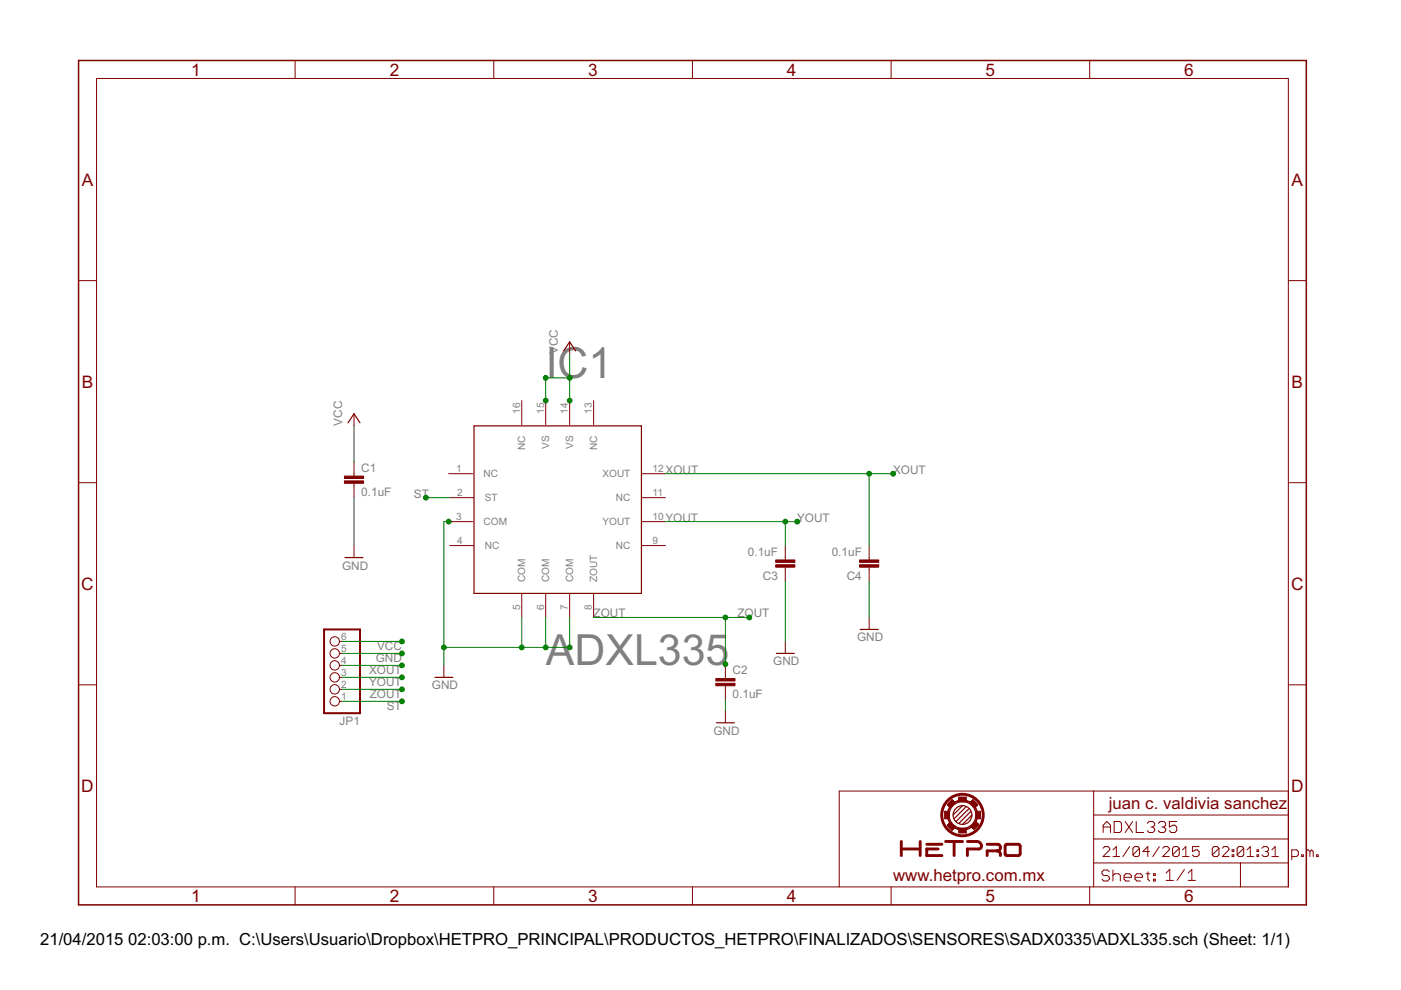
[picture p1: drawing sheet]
<?xml version="1.0" encoding="utf-8"?>
<!DOCTYPE eagle SYSTEM "eagle.dtd">
<eagle version="6.5.0">
<drawing>
<settings>
<setting alwaysvectorfont="no"/>
<setting verticaltext="up"/>
</settings>
<grid distance="0.1" unitdist="inch" unit="inch" style="lines" multiple="1" display="no" altdistance="0.01" altunitdist="inch" altunit="inch"/>
<schematic xreflabel="%F%N/%S.%C%R" xrefpart="/%S.%C%R">
<libraries>
<library name="ADXL335">
<symbols>
<symbol name="ADXL335">
<pin name="NC@1" x="-23.114" y="7.62" length="middle"/>
<pin name="ST" x="-22.86" y="2.54" length="middle"/>
<pin name="COM" x="-23.114" y="-2.54" length="middle"/>
<pin name="NC@2" x="-22.86" y="-7.62" length="middle"/>
<pin name="COM@2" x="-7.62" y="-22.86" length="middle" rot="R90"/>
<pin name="COM@3" x="-2.54" y="-22.86" length="middle" rot="R90"/>
<pin name="COM@4" x="2.54" y="-22.86" length="middle" rot="R90"/>
<pin name="ZOUT" x="7.62" y="-22.86" length="middle" rot="R90"/>
<pin name="NC@3" x="22.86" y="-7.62" length="middle" rot="R180"/>
<pin name="YOUT" x="22.86" y="-2.54" length="middle" rot="R180"/>
<pin name="NC@4" x="22.86" y="2.54" length="middle" rot="R180"/>
<pin name="XOUT" x="22.86" y="7.62" length="middle" rot="R180"/>
<pin name="NC@5" x="7.62" y="23.114" length="middle" rot="R270"/>
<pin name="VS@1" x="2.54" y="23.114" length="middle" rot="R270"/>
<pin name="VS@2" x="-2.54" y="23.114" length="middle" rot="R270"/>
<pin name="NC@6" x="-7.62" y="23.114" length="middle" rot="R270"/>
<wire x1="-17.746" y1="-17.762" x2="17.762" y2="-17.762" width="0.254" layer="94"/>
<wire x1="17.762" y1="-17.762" x2="17.762" y2="17.762" width="0.254" layer="94"/>
<wire x1="17.762" y1="17.762" x2="-17.746" y2="17.762" width="0.254" layer="94"/>
<wire x1="-17.746" y1="17.762" x2="-17.746" y2="-17.762" width="0.254" layer="94"/>
<text x="-2.54" y="27.94" size="6.4516" layer="95">&gt;NAME</text>
<text x="-2.54" y="-33.02" size="6.4516" layer="96">&gt;VALUE</text>
</symbol>
</symbols>
<devicesets>
<deviceset name="ADXL335" prefix="IC">
<gates>
<gate name="G$1" symbol="ADXL335" x="0" y="0"/>
</gates>
<devices>
<device name="" package="ADXL335">
<connects>
<connect gate="G$1" pin="COM" pad="3"/>
<connect gate="G$1" pin="COM@2" pad="5"/>
<connect gate="G$1" pin="COM@3" pad="6"/>
<connect gate="G$1" pin="COM@4" pad="7"/>
<connect gate="G$1" pin="NC@1" pad="1"/>
<connect gate="G$1" pin="NC@2" pad="4"/>
<connect gate="G$1" pin="NC@3" pad="9"/>
<connect gate="G$1" pin="NC@4" pad="11"/>
<connect gate="G$1" pin="NC@5" pad="13"/>
<connect gate="G$1" pin="NC@6" pad="16"/>
<connect gate="G$1" pin="ST" pad="2"/>
<connect gate="G$1" pin="VS@1" pad="14"/>
<connect gate="G$1" pin="VS@2" pad="15"/>
<connect gate="G$1" pin="XOUT" pad="12"/>
<connect gate="G$1" pin="YOUT" pad="10"/>
<connect gate="G$1" pin="ZOUT" pad="8"/>
</connects>
<technologies>
<technology name=""/>
</technologies>
</device>
</devices>
</deviceset>
</devicesets>
</library>
<library name="supply1">
<symbols>
<symbol name="VCC">
<wire x1="1.27" y1="-1.905" x2="0" y2="0" width="0.254" layer="94"/>
<wire x1="0" y1="0" x2="-1.27" y2="-1.905" width="0.254" layer="94"/>
<text x="-2.54" y="-2.54" size="1.778" layer="96" rot="R90">&gt;VALUE</text>
<pin name="VCC" x="0" y="-2.54" visible="off" length="short" direction="sup" rot="R90"/>
</symbol>
<symbol name="GND">
<wire x1="-1.905" y1="0" x2="1.905" y2="0" width="0.254" layer="94"/>
<text x="-2.54" y="-2.54" size="1.778" layer="96">&gt;VALUE</text>
<pin name="GND" x="0" y="2.54" visible="off" length="short" direction="sup" rot="R270"/>
</symbol>
</symbols>
<devicesets>
<deviceset name="VCC" prefix="P+">
<gates>
<gate name="VCC" symbol="VCC" x="0" y="0"/>
</gates>
<devices>
<device name="">
<technologies>
<technology name=""/>
</technologies>
</device>
</devices>
</deviceset>
<deviceset name="GND" prefix="GND">
<gates>
<gate name="1" symbol="GND" x="0" y="0"/>
</gates>
<devices>
<device name="">
<technologies>
<technology name=""/>
</technologies>
</device>
</devices>
</deviceset>
</devicesets>
</library>
<library name="resistor">
<symbols>
<symbol name="C-EU">
<wire x1="0" y1="0" x2="0" y2="-0.508" width="0.1524" layer="94"/>
<wire x1="0" y1="-2.54" x2="0" y2="-2.032" width="0.1524" layer="94"/>
<text x="1.524" y="0.381" size="1.778" layer="95">&gt;NAME</text>
<text x="1.524" y="-4.699" size="1.778" layer="96">&gt;VALUE</text>
<rectangle x1="-2.032" y1="-2.032" x2="2.032" y2="-1.524" layer="94"/>
<rectangle x1="-2.032" y1="-1.016" x2="2.032" y2="-0.508" layer="94"/>
<pin name="1" x="0" y="2.54" visible="off" length="short" direction="pas" swaplevel="1" rot="R270"/>
<pin name="2" x="0" y="-5.08" visible="off" length="short" direction="pas" swaplevel="1" rot="R90"/>
</symbol>
</symbols>
<devicesets>
<deviceset name="C-EU" prefix="C" uservalue="yes">
<gates>
<gate name="G$1" symbol="C-EU" x="0" y="0"/>
</gates>
<devices>
<device name="C0402" package="C0402">
<connects>
<connect gate="G$1" pin="1" pad="1"/>
<connect gate="G$1" pin="2" pad="2"/>
</connects>
<technologies>
<technology name=""/>
</technologies>
</device>
<device name="C0504" package="C0504">
<connects>
<connect gate="G$1" pin="1" pad="1"/>
<connect gate="G$1" pin="2" pad="2"/>
</connects>
<technologies>
<technology name=""/>
</technologies>
</device>
<device name="C0603" package="C0603">
<connects>
<connect gate="G$1" pin="1" pad="1"/>
<connect gate="G$1" pin="2" pad="2"/>
</connects>
<technologies>
<technology name=""/>
</technologies>
</device>
<device name="C0805" package="C0805">
<connects>
<connect gate="G$1" pin="1" pad="1"/>
<connect gate="G$1" pin="2" pad="2"/>
</connects>
<technologies>
<technology name=""/>
</technologies>
</device>
<device name="C1005" package="C1005">
<connects>
<connect gate="G$1" pin="1" pad="1"/>
<connect gate="G$1" pin="2" pad="2"/>
</connects>
<technologies>
<technology name=""/>
</technologies>
</device>
<device name="C1206" package="C1206">
<connects>
<connect gate="G$1" pin="1" pad="1"/>
<connect gate="G$1" pin="2" pad="2"/>
</connects>
<technologies>
<technology name=""/>
</technologies>
</device>
<device name="C1210" package="C1210">
<connects>
<connect gate="G$1" pin="1" pad="1"/>
<connect gate="G$1" pin="2" pad="2"/>
</connects>
<technologies>
<technology name=""/>
</technologies>
</device>
<device name="C1310" package="C1310">
<connects>
<connect gate="G$1" pin="1" pad="1"/>
<connect gate="G$1" pin="2" pad="2"/>
</connects>
<technologies>
<technology name=""/>
</technologies>
</device>
<device name="C1608" package="C1608">
<connects>
<connect gate="G$1" pin="1" pad="1"/>
<connect gate="G$1" pin="2" pad="2"/>
</connects>
<technologies>
<technology name=""/>
</technologies>
</device>
<device name="C1812" package="C1812">
<connects>
<connect gate="G$1" pin="1" pad="1"/>
<connect gate="G$1" pin="2" pad="2"/>
</connects>
<technologies>
<technology name=""/>
</technologies>
</device>
<device name="C1825" package="C1825">
<connects>
<connect gate="G$1" pin="1" pad="1"/>
<connect gate="G$1" pin="2" pad="2"/>
</connects>
<technologies>
<technology name=""/>
</technologies>
</device>
<device name="C2012" package="C2012">
<connects>
<connect gate="G$1" pin="1" pad="1"/>
<connect gate="G$1" pin="2" pad="2"/>
</connects>
<technologies>
<technology name=""/>
</technologies>
</device>
<device name="C3216" package="C3216">
<connects>
<connect gate="G$1" pin="1" pad="1"/>
<connect gate="G$1" pin="2" pad="2"/>
</connects>
<technologies>
<technology name=""/>
</technologies>
</device>
<device name="C3225" package="C3225">
<connects>
<connect gate="G$1" pin="1" pad="1"/>
<connect gate="G$1" pin="2" pad="2"/>
</connects>
<technologies>
<technology name=""/>
</technologies>
</device>
<device name="C4532" package="C4532">
<connects>
<connect gate="G$1" pin="1" pad="1"/>
<connect gate="G$1" pin="2" pad="2"/>
</connects>
<technologies>
<technology name=""/>
</technologies>
</device>
<device name="C4564" package="C4564">
<connects>
<connect gate="G$1" pin="1" pad="1"/>
<connect gate="G$1" pin="2" pad="2"/>
</connects>
<technologies>
<technology name=""/>
</technologies>
</device>
<device name="025-024X044" package="C025-024X044">
<connects>
<connect gate="G$1" pin="1" pad="1"/>
<connect gate="G$1" pin="2" pad="2"/>
</connects>
<technologies>
<technology name=""/>
</technologies>
</device>
<device name="025-025X050" package="C025-025X050">
<connects>
<connect gate="G$1" pin="1" pad="1"/>
<connect gate="G$1" pin="2" pad="2"/>
</connects>
<technologies>
<technology name=""/>
</technologies>
</device>
<device name="025-030X050" package="C025-030X050">
<connects>
<connect gate="G$1" pin="1" pad="1"/>
<connect gate="G$1" pin="2" pad="2"/>
</connects>
<technologies>
<technology name=""/>
</technologies>
</device>
<device name="025-040X050" package="C025-040X050">
<connects>
<connect gate="G$1" pin="1" pad="1"/>
<connect gate="G$1" pin="2" pad="2"/>
</connects>
<technologies>
<technology name=""/>
</technologies>
</device>
<device name="025-050X050" package="C025-050X050">
<connects>
<connect gate="G$1" pin="1" pad="1"/>
<connect gate="G$1" pin="2" pad="2"/>
</connects>
<technologies>
<technology name=""/>
</technologies>
</device>
<device name="025-060X050" package="C025-060X050">
<connects>
<connect gate="G$1" pin="1" pad="1"/>
<connect gate="G$1" pin="2" pad="2"/>
</connects>
<technologies>
<technology name=""/>
</technologies>
</device>
<device name="C025_050-024X070" package="C025_050-024X070">
<connects>
<connect gate="G$1" pin="1" pad="1"/>
<connect gate="G$1" pin="2" pad="2"/>
</connects>
<technologies>
<technology name=""/>
</technologies>
</device>
<device name="025_050-025X075" package="C025_050-025X075">
<connects>
<connect gate="G$1" pin="1" pad="1"/>
<connect gate="G$1" pin="2" pad="2"/>
</connects>
<technologies>
<technology name=""/>
</technologies>
</device>
<device name="025_050-035X075" package="C025_050-035X075">
<connects>
<connect gate="G$1" pin="1" pad="1"/>
<connect gate="G$1" pin="2" pad="2"/>
</connects>
<technologies>
<technology name=""/>
</technologies>
</device>
<device name="025_050-045X075" package="C025_050-045X075">
<connects>
<connect gate="G$1" pin="1" pad="1"/>
<connect gate="G$1" pin="2" pad="2"/>
</connects>
<technologies>
<technology name=""/>
</technologies>
</device>
<device name="025_050-055X075" package="C025_050-055X075">
<connects>
<connect gate="G$1" pin="1" pad="1"/>
<connect gate="G$1" pin="2" pad="2"/>
</connects>
<technologies>
<technology name=""/>
</technologies>
</device>
<device name="050-024X044" package="C050-024X044">
<connects>
<connect gate="G$1" pin="1" pad="1"/>
<connect gate="G$1" pin="2" pad="2"/>
</connects>
<technologies>
<technology name=""/>
</technologies>
</device>
<device name="050-025X075" package="C050-025X075">
<connects>
<connect gate="G$1" pin="1" pad="1"/>
<connect gate="G$1" pin="2" pad="2"/>
</connects>
<technologies>
<technology name=""/>
</technologies>
</device>
<device name="050-045X075" package="C050-045X075">
<connects>
<connect gate="G$1" pin="1" pad="1"/>
<connect gate="G$1" pin="2" pad="2"/>
</connects>
<technologies>
<technology name=""/>
</technologies>
</device>
<device name="050-030X075" package="C050-030X075">
<connects>
<connect gate="G$1" pin="1" pad="1"/>
<connect gate="G$1" pin="2" pad="2"/>
</connects>
<technologies>
<technology name=""/>
</technologies>
</device>
<device name="050-050X075" package="C050-050X075">
<connects>
<connect gate="G$1" pin="1" pad="1"/>
<connect gate="G$1" pin="2" pad="2"/>
</connects>
<technologies>
<technology name=""/>
</technologies>
</device>
<device name="050-055X075" package="C050-055X075">
<connects>
<connect gate="G$1" pin="1" pad="1"/>
<connect gate="G$1" pin="2" pad="2"/>
</connects>
<technologies>
<technology name=""/>
</technologies>
</device>
<device name="050-075X075" package="C050-075X075">
<connects>
<connect gate="G$1" pin="1" pad="1"/>
<connect gate="G$1" pin="2" pad="2"/>
</connects>
<technologies>
<technology name=""/>
</technologies>
</device>
<device name="050H075X075" package="C050H075X075">
<connects>
<connect gate="G$1" pin="1" pad="1"/>
<connect gate="G$1" pin="2" pad="2"/>
</connects>
<technologies>
<technology name=""/>
</technologies>
</device>
<device name="075-032X103" package="C075-032X103">
<connects>
<connect gate="G$1" pin="1" pad="1"/>
<connect gate="G$1" pin="2" pad="2"/>
</connects>
<technologies>
<technology name=""/>
</technologies>
</device>
<device name="075-042X103" package="C075-042X103">
<connects>
<connect gate="G$1" pin="1" pad="1"/>
<connect gate="G$1" pin="2" pad="2"/>
</connects>
<technologies>
<technology name=""/>
</technologies>
</device>
<device name="075-052X106" package="C075-052X106">
<connects>
<connect gate="G$1" pin="1" pad="1"/>
<connect gate="G$1" pin="2" pad="2"/>
</connects>
<technologies>
<technology name=""/>
</technologies>
</device>
<device name="102-043X133" package="C102-043X133">
<connects>
<connect gate="G$1" pin="1" pad="1"/>
<connect gate="G$1" pin="2" pad="2"/>
</connects>
<technologies>
<technology name=""/>
</technologies>
</device>
<device name="102-054X133" package="C102-054X133">
<connects>
<connect gate="G$1" pin="1" pad="1"/>
<connect gate="G$1" pin="2" pad="2"/>
</connects>
<technologies>
<technology name=""/>
</technologies>
</device>
<device name="102-064X133" package="C102-064X133">
<connects>
<connect gate="G$1" pin="1" pad="1"/>
<connect gate="G$1" pin="2" pad="2"/>
</connects>
<technologies>
<technology name=""/>
</technologies>
</device>
<device name="102_152-062X184" package="C102_152-062X184">
<connects>
<connect gate="G$1" pin="1" pad="1"/>
<connect gate="G$1" pin="2" pad="2"/>
</connects>
<technologies>
<technology name=""/>
</technologies>
</device>
<device name="150-054X183" package="C150-054X183">
<connects>
<connect gate="G$1" pin="1" pad="1"/>
<connect gate="G$1" pin="2" pad="2"/>
</connects>
<technologies>
<technology name=""/>
</technologies>
</device>
<device name="150-064X183" package="C150-064X183">
<connects>
<connect gate="G$1" pin="1" pad="1"/>
<connect gate="G$1" pin="2" pad="2"/>
</connects>
<technologies>
<technology name=""/>
</technologies>
</device>
<device name="150-072X183" package="C150-072X183">
<connects>
<connect gate="G$1" pin="1" pad="1"/>
<connect gate="G$1" pin="2" pad="2"/>
</connects>
<technologies>
<technology name=""/>
</technologies>
</device>
<device name="150-084X183" package="C150-084X183">
<connects>
<connect gate="G$1" pin="1" pad="1"/>
<connect gate="G$1" pin="2" pad="2"/>
</connects>
<technologies>
<technology name=""/>
</technologies>
</device>
<device name="150-091X182" package="C150-091X182">
<connects>
<connect gate="G$1" pin="1" pad="1"/>
<connect gate="G$1" pin="2" pad="2"/>
</connects>
<technologies>
<technology name=""/>
</technologies>
</device>
<device name="225-062X268" package="C225-062X268">
<connects>
<connect gate="G$1" pin="1" pad="1"/>
<connect gate="G$1" pin="2" pad="2"/>
</connects>
<technologies>
<technology name=""/>
</technologies>
</device>
<device name="225-074X268" package="C225-074X268">
<connects>
<connect gate="G$1" pin="1" pad="1"/>
<connect gate="G$1" pin="2" pad="2"/>
</connects>
<technologies>
<technology name=""/>
</technologies>
</device>
<device name="225-087X268" package="C225-087X268">
<connects>
<connect gate="G$1" pin="1" pad="1"/>
<connect gate="G$1" pin="2" pad="2"/>
</connects>
<technologies>
<technology name=""/>
</technologies>
</device>
<device name="225-108X268" package="C225-108X268">
<connects>
<connect gate="G$1" pin="1" pad="1"/>
<connect gate="G$1" pin="2" pad="2"/>
</connects>
<technologies>
<technology name=""/>
</technologies>
</device>
<device name="225-113X268" package="C225-113X268">
<connects>
<connect gate="G$1" pin="1" pad="1"/>
<connect gate="G$1" pin="2" pad="2"/>
</connects>
<technologies>
<technology name=""/>
</technologies>
</device>
<device name="275-093X316" package="C275-093X316">
<connects>
<connect gate="G$1" pin="1" pad="1"/>
<connect gate="G$1" pin="2" pad="2"/>
</connects>
<technologies>
<technology name=""/>
</technologies>
</device>
<device name="275-113X316" package="C275-113X316">
<connects>
<connect gate="G$1" pin="1" pad="1"/>
<connect gate="G$1" pin="2" pad="2"/>
</connects>
<technologies>
<technology name=""/>
</technologies>
</device>
<device name="275-134X316" package="C275-134X316">
<connects>
<connect gate="G$1" pin="1" pad="1"/>
<connect gate="G$1" pin="2" pad="2"/>
</connects>
<technologies>
<technology name=""/>
</technologies>
</device>
<device name="275-205X316" package="C275-205X316">
<connects>
<connect gate="G$1" pin="1" pad="1"/>
<connect gate="G$1" pin="2" pad="2"/>
</connects>
<technologies>
<technology name=""/>
</technologies>
</device>
<device name="325-137X374" package="C325-137X374">
<connects>
<connect gate="G$1" pin="1" pad="1"/>
<connect gate="G$1" pin="2" pad="2"/>
</connects>
<technologies>
<technology name=""/>
</technologies>
</device>
<device name="325-162X374" package="C325-162X374">
<connects>
<connect gate="G$1" pin="1" pad="1"/>
<connect gate="G$1" pin="2" pad="2"/>
</connects>
<technologies>
<technology name=""/>
</technologies>
</device>
<device name="325-182X374" package="C325-182X374">
<connects>
<connect gate="G$1" pin="1" pad="1"/>
<connect gate="G$1" pin="2" pad="2"/>
</connects>
<technologies>
<technology name=""/>
</technologies>
</device>
<device name="375-192X418" package="C375-192X418">
<connects>
<connect gate="G$1" pin="1" pad="1"/>
<connect gate="G$1" pin="2" pad="2"/>
</connects>
<technologies>
<technology name=""/>
</technologies>
</device>
<device name="375-203X418" package="C375-203X418">
<connects>
<connect gate="G$1" pin="1" pad="1"/>
<connect gate="G$1" pin="2" pad="2"/>
</connects>
<technologies>
<technology name=""/>
</technologies>
</device>
<device name="050-035X075" package="C050-035X075">
<connects>
<connect gate="G$1" pin="1" pad="1"/>
<connect gate="G$1" pin="2" pad="2"/>
</connects>
<technologies>
<technology name=""/>
</technologies>
</device>
<device name="375-155X418" package="C375-155X418">
<connects>
<connect gate="G$1" pin="1" pad="1"/>
<connect gate="G$1" pin="2" pad="2"/>
</connects>
<technologies>
<technology name=""/>
</technologies>
</device>
<device name="075-063X106" package="C075-063X106">
<connects>
<connect gate="G$1" pin="1" pad="1"/>
<connect gate="G$1" pin="2" pad="2"/>
</connects>
<technologies>
<technology name=""/>
</technologies>
</device>
<device name="275-154X316" package="C275-154X316">
<connects>
<connect gate="G$1" pin="1" pad="1"/>
<connect gate="G$1" pin="2" pad="2"/>
</connects>
<technologies>
<technology name=""/>
</technologies>
</device>
<device name="275-173X316" package="C275-173X316">
<connects>
<connect gate="G$1" pin="1" pad="1"/>
<connect gate="G$1" pin="2" pad="2"/>
</connects>
<technologies>
<technology name=""/>
</technologies>
</device>
<device name="C0402K" package="C0402K">
<connects>
<connect gate="G$1" pin="1" pad="1"/>
<connect gate="G$1" pin="2" pad="2"/>
</connects>
<technologies>
<technology name=""/>
</technologies>
</device>
<device name="C0603K" package="C0603K">
<connects>
<connect gate="G$1" pin="1" pad="1"/>
<connect gate="G$1" pin="2" pad="2"/>
</connects>
<technologies>
<technology name=""/>
</technologies>
</device>
<device name="C0805K" package="C0805K">
<connects>
<connect gate="G$1" pin="1" pad="1"/>
<connect gate="G$1" pin="2" pad="2"/>
</connects>
<technologies>
<technology name=""/>
</technologies>
</device>
<device name="C1206K" package="C1206K">
<connects>
<connect gate="G$1" pin="1" pad="1"/>
<connect gate="G$1" pin="2" pad="2"/>
</connects>
<technologies>
<technology name=""/>
</technologies>
</device>
<device name="C1210K" package="C1210K">
<connects>
<connect gate="G$1" pin="1" pad="1"/>
<connect gate="G$1" pin="2" pad="2"/>
</connects>
<technologies>
<technology name=""/>
</technologies>
</device>
<device name="C1812K" package="C1812K">
<connects>
<connect gate="G$1" pin="1" pad="1"/>
<connect gate="G$1" pin="2" pad="2"/>
</connects>
<technologies>
<technology name=""/>
</technologies>
</device>
<device name="C1825K" package="C1825K">
<connects>
<connect gate="G$1" pin="1" pad="1"/>
<connect gate="G$1" pin="2" pad="2"/>
</connects>
<technologies>
<technology name=""/>
</technologies>
</device>
<device name="C2220K" package="C2220K">
<connects>
<connect gate="G$1" pin="1" pad="1"/>
<connect gate="G$1" pin="2" pad="2"/>
</connects>
<technologies>
<technology name=""/>
</technologies>
</device>
<device name="C2225K" package="C2225K">
<connects>
<connect gate="G$1" pin="1" pad="1"/>
<connect gate="G$1" pin="2" pad="2"/>
</connects>
<technologies>
<technology name=""/>
</technologies>
</device>
</devices>
</deviceset>
</devicesets>
</library>
<library name="pinhead">
<symbols>
<symbol name="PINHD6">
<wire x1="-6.35" y1="-7.62" x2="1.27" y2="-7.62" width="0.4064" layer="94"/>
<wire x1="1.27" y1="-7.62" x2="1.27" y2="10.16" width="0.4064" layer="94"/>
<wire x1="1.27" y1="10.16" x2="-6.35" y2="10.16" width="0.4064" layer="94"/>
<wire x1="-6.35" y1="10.16" x2="-6.35" y2="-7.62" width="0.4064" layer="94"/>
<text x="-6.35" y="10.795" size="1.778" layer="95">&gt;NAME</text>
<text x="-6.35" y="-10.16" size="1.778" layer="96">&gt;VALUE</text>
<pin name="1" x="-2.54" y="7.62" visible="pad" length="short" direction="pas" function="dot"/>
<pin name="2" x="-2.54" y="5.08" visible="pad" length="short" direction="pas" function="dot"/>
<pin name="3" x="-2.54" y="2.54" visible="pad" length="short" direction="pas" function="dot"/>
<pin name="4" x="-2.54" y="0" visible="pad" length="short" direction="pas" function="dot"/>
<pin name="5" x="-2.54" y="-2.54" visible="pad" length="short" direction="pas" function="dot"/>
<pin name="6" x="-2.54" y="-5.08" visible="pad" length="short" direction="pas" function="dot"/>
</symbol>
</symbols>
<devicesets>
<deviceset name="PINHD-1X6" prefix="JP" uservalue="yes">
<gates>
<gate name="A" symbol="PINHD6" x="0" y="-2.54"/>
</gates>
<devices>
<device name="" package="1X06">
<connects>
<connect gate="A" pin="1" pad="1"/>
<connect gate="A" pin="2" pad="2"/>
<connect gate="A" pin="3" pad="3"/>
<connect gate="A" pin="4" pad="4"/>
<connect gate="A" pin="5" pad="5"/>
<connect gate="A" pin="6" pad="6"/>
</connects>
<technologies>
<technology name=""/>
</technologies>
</device>
<device name="/90" package="1X06/90">
<connects>
<connect gate="A" pin="1" pad="1"/>
<connect gate="A" pin="2" pad="2"/>
<connect gate="A" pin="3" pad="3"/>
<connect gate="A" pin="4" pad="4"/>
<connect gate="A" pin="5" pad="5"/>
<connect gate="A" pin="6" pad="6"/>
</connects>
<technologies>
<technology name=""/>
</technologies>
</device>
</devices>
</deviceset>
</devicesets>
</library>
<library name="frames">
<symbols>
<symbol name="A4L-LOC">
<wire x1="256.54" y1="3.81" x2="256.54" y2="8.89" width="0.1016" layer="94"/>
<wire x1="256.54" y1="8.89" x2="256.54" y2="13.97" width="0.1016" layer="94"/>
<wire x1="256.54" y1="13.97" x2="256.54" y2="19.05" width="0.1016" layer="94"/>
<wire x1="256.54" y1="19.05" x2="256.54" y2="24.13" width="0.1016" layer="94"/>
<wire x1="161.29" y1="3.81" x2="161.29" y2="24.13" width="0.1016" layer="94"/>
<wire x1="161.29" y1="24.13" x2="215.265" y2="24.13" width="0.1016" layer="94"/>
<wire x1="215.265" y1="24.13" x2="256.54" y2="24.13" width="0.1016" layer="94"/>
<wire x1="246.38" y1="3.81" x2="246.38" y2="8.89" width="0.1016" layer="94"/>
<wire x1="246.38" y1="8.89" x2="256.54" y2="8.89" width="0.1016" layer="94"/>
<wire x1="246.38" y1="8.89" x2="215.265" y2="8.89" width="0.1016" layer="94"/>
<wire x1="215.265" y1="8.89" x2="215.265" y2="3.81" width="0.1016" layer="94"/>
<wire x1="215.265" y1="8.89" x2="215.265" y2="13.97" width="0.1016" layer="94"/>
<wire x1="215.265" y1="13.97" x2="256.54" y2="13.97" width="0.1016" layer="94"/>
<wire x1="215.265" y1="13.97" x2="215.265" y2="19.05" width="0.1016" layer="94"/>
<wire x1="215.265" y1="19.05" x2="256.54" y2="19.05" width="0.1016" layer="94"/>
<wire x1="215.265" y1="19.05" x2="215.265" y2="24.13" width="0.1016" layer="94"/>
<text x="217.17" y="15.24" size="2.54" layer="94" font="vector">&gt;DRAWING_NAME</text>
<text x="217.17" y="10.16" size="2.286" layer="94" font="vector">&gt;LAST_DATE_TIME</text>
<text x="230.505" y="5.08" size="2.54" layer="94" font="vector">&gt;SHEET</text>
<text x="216.916" y="4.953" size="2.54" layer="94" font="vector">Sheet:</text>
<frame x1="0" y1="0" x2="260.35" y2="179.07" columns="6" rows="4" layer="94"/>
</symbol>
</symbols>
<devicesets>
<deviceset name="A4L-LOC" prefix="FRAME" uservalue="yes">
<gates>
<gate name="G$1" symbol="A4L-LOC" x="0" y="0"/>
</gates>
<devices>
<device name="">
<technologies>
<technology name=""/>
</technologies>
</device>
</devices>
</deviceset>
</devicesets>
</library>
<library name="logo">
<symbols>
<symbol name="HETPRO_LOGO">
<circle x="1.778" y="0" radius="2" width="0.254" layer="94"/>
<wire x1="1.778" y1="2" x2="-0.222" y2="0" width="0.254" layer="94"/>
<wire x1="3.178" y1="1.4" x2="0.378" y2="-1.4" width="0.254" layer="94"/>
<wire x1="1.778" y1="-2" x2="3.778" y2="0" width="0.254" layer="94"/>
<wire x1="-0.022" y1="-0.8" x2="2.578" y2="1.8" width="0.254" layer="94"/>
<wire x1="0.978" y1="-1.8" x2="3.578" y2="0.8" width="0.254" layer="94"/>
<circle x="1.778" y="0" radius="3.059409375" width="0.254" layer="94"/>
<circle x="1.778" y="0" radius="2.828425" width="0.254" layer="94"/>
<circle x="1.778" y="0" radius="3.2" width="0.254" layer="94"/>
<rectangle x1="0.978" y1="2.8" x2="2.578" y2="3.8" layer="94"/>
<rectangle x1="0.978" y1="-3.8" x2="2.578" y2="-2.8" layer="94"/>
<rectangle x1="4.278" y1="-0.5" x2="5.878" y2="0.5" layer="94" rot="R90"/>
<rectangle x1="-2.322" y1="-0.5" x2="-0.722" y2="0.5" layer="94" rot="R90"/>
<polygon width="0" layer="94">
<vertex x="-1.422" y="2.2"/>
<vertex x="-0.422" y="3.2"/>
<vertex x="0.178" y="2.6"/>
<vertex x="-0.822" y="1.6"/>
</polygon>
<polygon width="0" layer="94">
<vertex x="3.578" y="-2.4"/>
<vertex x="4.578" y="-1.4"/>
<vertex x="5.178" y="-2"/>
<vertex x="4.178" y="-3"/>
</polygon>
<polygon width="0" layer="94">
<vertex x="4.378" y="1.6"/>
<vertex x="3.378" y="2.6"/>
<vertex x="3.978" y="3.2"/>
<vertex x="4.978" y="2.2"/>
</polygon>
<polygon width="0" layer="94">
<vertex x="-0.422" y="-3.2"/>
<vertex x="-1.422" y="-2.2"/>
<vertex x="-0.822" y="-1.6"/>
<vertex x="0.178" y="-2.6"/>
</polygon>
<circle x="1.778" y="0" radius="4.4" width="0.6096" layer="94"/>
<wire x1="-11.2" y1="-5.6" x2="-11.2" y2="-8.6" width="0.6096" layer="94"/>
<wire x1="-7.2" y1="-5.6" x2="-7.2" y2="-8.6" width="0.6096" layer="94"/>
<wire x1="-11" y1="-7.2" x2="-7.6" y2="-7.2" width="0.6096" layer="94"/>
<wire x1="-5.8" y1="-8.6" x2="-5.8" y2="-7.2" width="0.6096" layer="94"/>
<wire x1="-5.8" y1="-7.2" x2="-3.4" y2="-7.2" width="0.6096" layer="94"/>
<wire x1="-5.8" y1="-8.6" x2="-2.6" y2="-8.6" width="0.6096" layer="94"/>
<wire x1="-5.8" y1="-6.2" x2="-2.6" y2="-6.2" width="0.6096" layer="94"/>
<wire x1="-1.8" y1="-5.6" x2="1.8" y2="-5.6" width="0.6096" layer="94"/>
<wire x1="0" y1="-5.8" x2="0" y2="-8.6" width="0.6096" layer="94"/>
<wire x1="2.8" y1="-5.6" x2="4.8" y2="-5.6" width="0.6096" layer="94"/>
<wire x1="4.8" y1="-5.6" x2="5.8" y2="-6.6" width="0.6096" layer="94" curve="-90"/>
<wire x1="5.8" y1="-6.6" x2="5.2" y2="-7.2" width="0.6096" layer="94" curve="-90"/>
<wire x1="5.2" y1="-7.2" x2="2.8" y2="-7.2" width="0.6096" layer="94"/>
<wire x1="2.8" y1="-7.2" x2="2.8" y2="-8.6" width="0.6096" layer="94"/>
<wire x1="7" y1="-6.2" x2="9.2" y2="-6.2" width="0.6096" layer="94"/>
<wire x1="9.2" y1="-6.2" x2="9.8" y2="-6.8" width="0.6096" layer="94" curve="-90"/>
<wire x1="9.8" y1="-6.8" x2="9.8" y2="-7" width="0.6096" layer="94"/>
<wire x1="9.8" y1="-7" x2="9.2" y2="-7.6" width="0.6096" layer="94" curve="-90"/>
<wire x1="9.2" y1="-7.6" x2="9" y2="-7.6" width="0.6096" layer="94"/>
<wire x1="9" y1="-7.6" x2="7" y2="-7.6" width="0.6096" layer="94"/>
<wire x1="7" y1="-7.6" x2="7" y2="-8.6" width="0.6096" layer="94"/>
<wire x1="9" y1="-7.6" x2="9.8" y2="-8.2" width="0.6096" layer="94" curve="-90"/>
<wire x1="9.8" y1="-8.2" x2="9.8" y2="-8.6" width="0.6096" layer="94"/>
<wire x1="10.8" y1="-6.6" x2="11.2" y2="-6.2" width="0.6096" layer="94" curve="-90"/>
<wire x1="11.2" y1="-6.2" x2="13.6" y2="-6.2" width="0.6096" layer="94"/>
<wire x1="13.6" y1="-6.2" x2="14" y2="-6.6" width="0.6096" layer="94" curve="-90"/>
<wire x1="14" y1="-6.6" x2="14" y2="-8.2" width="0.6096" layer="94"/>
<wire x1="14" y1="-8.2" x2="13.6" y2="-8.6" width="0.6096" layer="94" curve="-90"/>
<wire x1="13.6" y1="-8.6" x2="11.2" y2="-8.6" width="0.6096" layer="94"/>
<wire x1="11.2" y1="-8.6" x2="10.8" y2="-8.2" width="0.6096" layer="94" curve="-90"/>
<wire x1="10.8" y1="-8.2" x2="10.8" y2="-6.6" width="0.6096" layer="94"/>
</symbol>
</symbols>
<devicesets>
<deviceset name="HETPRO_LOGO">
<gates>
<gate name="G$1" symbol="HETPRO_LOGO" x="-1.524" y="1.778"/>
</gates>
<devices>
<device name="">
<technologies>
<technology name=""/>
</technologies>
</device>
</devices>
</deviceset>
</devicesets>
</library>
</libraries>
<attributes>
</attributes>
<variantdefs>
</variantdefs>
<classes>
<class number="0" name="default" width="0" drill="0">
</class>
</classes>
<parts>
<part name="IC1" library="ADXL335" deviceset="ADXL335" device=""/>
<part name="P+1" library="supply1" deviceset="VCC" device=""/>
<part name="GND1" library="supply1" deviceset="GND" device=""/>
<part name="C1" library="resistor" deviceset="C-EU" device="C0603" value="0.1uF"/>
<part name="C2" library="resistor" deviceset="C-EU" device="C0603" value="0.1uF"/>
<part name="C3" library="resistor" deviceset="C-EU" device="C0603" value="0.1uF"/>
<part name="C4" library="resistor" deviceset="C-EU" device="C0603" value="0.1uF"/>
<part name="GND2" library="supply1" deviceset="GND" device=""/>
<part name="GND3" library="supply1" deviceset="GND" device=""/>
<part name="GND4" library="supply1" deviceset="GND" device=""/>
<part name="GND5" library="supply1" deviceset="GND" device=""/>
<part name="P+2" library="supply1" deviceset="VCC" device=""/>
<part name="JP1" library="pinhead" deviceset="PINHD-1X6" device=""/>
<part name="FRAME1" library="frames" deviceset="A4L-LOC" device=""/>
<part name="U$1" library="logo" deviceset="HETPRO_LOGO" device=""/>
</parts>
<sheets>
<sheet>
<plain>
<text x="116.84" y="-63.5" size="2.54" layer="94">juan c. valdivia sanchez</text>
<text x="71.12" y="-78.74" size="2.54" layer="94">www.hetpro.com.mx</text>
</plain>
<instances>
<instance part="IC1" gate="G$1" x="0" y="0" smashed="yes">
<attribute name="NAME" x="-2.54" y="27.94" size="6.4516" layer="95"/>
<attribute name="VALUE" x="-2.54" y="-33.02" size="6.4516" layer="96"/>
</instance>
<instance part="P+1" gate="VCC" x="-43.18" y="20.32" smashed="yes">
<attribute name="VALUE" x="-45.72" y="17.78" size="1.778" layer="96" rot="R90"/>
</instance>
<instance part="GND1" gate="1" x="48.26" y="-30.48" smashed="yes">
<attribute name="VALUE" x="45.72" y="-33.02" size="1.778" layer="96"/>
</instance>
<instance part="C1" gate="G$1" x="-43.18" y="7.62" smashed="yes">
<attribute name="NAME" x="-41.656" y="8.001" size="1.778" layer="95"/>
<attribute name="VALUE" x="-41.656" y="2.921" size="1.778" layer="96"/>
</instance>
<instance part="C2" gate="G$1" x="35.56" y="-35.306" smashed="yes">
<attribute name="NAME" x="37.084" y="-34.925" size="1.778" layer="95"/>
<attribute name="VALUE" x="37.084" y="-40.005" size="1.778" layer="96"/>
</instance>
<instance part="C3" gate="G$1" x="48.26" y="-12.7" smashed="yes" rot="R180">
<attribute name="NAME" x="46.736" y="-13.081" size="1.778" layer="95" rot="R180"/>
<attribute name="VALUE" x="46.736" y="-8.001" size="1.778" layer="96" rot="R180"/>
</instance>
<instance part="C4" gate="G$1" x="66.04" y="-12.7" smashed="yes" rot="R180">
<attribute name="NAME" x="64.516" y="-13.081" size="1.778" layer="95" rot="R180"/>
<attribute name="VALUE" x="64.516" y="-8.001" size="1.778" layer="96" rot="R180"/>
</instance>
<instance part="GND2" gate="1" x="35.56" y="-45.212" smashed="yes">
<attribute name="VALUE" x="33.02" y="-47.752" size="1.778" layer="96"/>
</instance>
<instance part="GND3" gate="1" x="66.04" y="-25.4" smashed="yes">
<attribute name="VALUE" x="63.5" y="-27.94" size="1.778" layer="96"/>
</instance>
<instance part="GND4" gate="1" x="-24.13" y="-35.56" smashed="yes">
<attribute name="VALUE" x="-26.67" y="-38.1" size="1.778" layer="96"/>
</instance>
<instance part="GND5" gate="1" x="-43.18" y="-10.16" smashed="yes">
<attribute name="VALUE" x="-45.72" y="-12.7" size="1.778" layer="96"/>
</instance>
<instance part="P+2" gate="VCC" x="2.54" y="35.56" smashed="yes">
<attribute name="VALUE" x="0" y="33.02" size="1.778" layer="96" rot="R90"/>
</instance>
<instance part="JP1" gate="A" x="-48.26" y="-33.02" smashed="yes" rot="R180">
<attribute name="NAME" x="-41.91" y="-43.815" size="1.778" layer="95" rot="R180"/>
<attribute name="VALUE" x="-41.91" y="-22.86" size="1.778" layer="96" rot="R180"/>
</instance>
<instance part="FRAME1" gate="G$1" x="-101.6" y="-83.82"/>
<instance part="U$1" gate="G$1" x="84.074" y="-64.77"/>
</instances>
<busses>
</busses>
<nets>
<net name="GND" class="0">
<segment>
<pinref part="C4" gate="G$1" pin="1"/>
<pinref part="GND3" gate="1" pin="GND"/>
<wire x1="66.04" y1="-15.24" x2="66.04" y2="-22.86" width="0.1524" layer="91"/>
</segment>
<segment>
<pinref part="C3" gate="G$1" pin="1"/>
<pinref part="GND1" gate="1" pin="GND"/>
<wire x1="48.26" y1="-15.24" x2="48.26" y2="-27.94" width="0.1524" layer="91"/>
</segment>
<segment>
<pinref part="C2" gate="G$1" pin="2"/>
<pinref part="GND2" gate="1" pin="GND"/>
<wire x1="35.56" y1="-40.386" x2="35.56" y2="-42.672" width="0.1524" layer="91"/>
</segment>
<segment>
<pinref part="GND5" gate="1" pin="GND"/>
<pinref part="C1" gate="G$1" pin="2"/>
<wire x1="-43.18" y1="-7.62" x2="-43.18" y2="2.54" width="0.1524" layer="91"/>
</segment>
<segment>
<wire x1="-45.72" y1="-30.48" x2="-33.02" y2="-30.48" width="0.1524" layer="91"/>
<junction x="-33.02" y="-30.48"/>
<label x="-33.02" y="-30.48" size="1.778" layer="95" rot="R180"/>
<pinref part="JP1" gate="A" pin="5"/>
</segment>
<segment>
<wire x1="-24.13" y1="-2.54" x2="-24.13" y2="-29.21" width="0.1524" layer="91"/>
<wire x1="-24.13" y1="-29.21" x2="-7.62" y2="-29.21" width="0.1524" layer="91"/>
<pinref part="IC1" gate="G$1" pin="COM@4"/>
<wire x1="-7.62" y1="-29.21" x2="-2.54" y2="-29.21" width="0.1524" layer="91"/>
<wire x1="-2.54" y1="-29.21" x2="2.54" y2="-29.21" width="0.1524" layer="91"/>
<wire x1="2.54" y1="-29.21" x2="2.54" y2="-22.86" width="0.1524" layer="91"/>
<pinref part="IC1" gate="G$1" pin="COM@3"/>
<wire x1="-2.54" y1="-22.86" x2="-2.54" y2="-29.21" width="0.1524" layer="91"/>
<pinref part="IC1" gate="G$1" pin="COM@2"/>
<wire x1="-7.62" y1="-22.86" x2="-7.62" y2="-29.21" width="0.1524" layer="91"/>
<pinref part="GND4" gate="1" pin="GND"/>
<wire x1="-24.13" y1="-33.02" x2="-24.13" y2="-29.21" width="0.1524" layer="91"/>
<wire x1="-24.13" y1="-2.54" x2="-23.114" y2="-2.54" width="0.1524" layer="91"/>
<pinref part="IC1" gate="G$1" pin="COM"/>
<wire x1="-23.114" y1="-2.54" x2="-22.86" y2="-2.54" width="0.1524" layer="91"/>
<junction x="-23.114" y="-2.54"/>
<junction x="-24.13" y="-29.21"/>
<junction x="-7.62" y="-29.21"/>
<junction x="-2.54" y="-29.21"/>
<junction x="2.54" y="-29.21"/>
</segment>
</net>
<net name="VCC" class="0">
<segment>
<pinref part="C1" gate="G$1" pin="1"/>
<pinref part="P+1" gate="VCC" pin="VCC"/>
<wire x1="-43.18" y1="10.16" x2="-43.18" y2="17.78" width="0.1524" layer="91"/>
</segment>
<segment>
<wire x1="-45.72" y1="-27.94" x2="-33.02" y2="-27.94" width="0.1524" layer="91"/>
<junction x="-33.02" y="-27.94"/>
<label x="-33.02" y="-27.94" size="1.778" layer="95" rot="R180"/>
<pinref part="JP1" gate="A" pin="6"/>
</segment>
<segment>
<pinref part="P+2" gate="VCC" pin="VCC"/>
<wire x1="2.54" y1="22.86" x2="2.54" y2="23.114" width="0.1524" layer="91"/>
<wire x1="2.54" y1="23.114" x2="2.54" y2="27.94" width="0.1524" layer="91"/>
<wire x1="2.54" y1="27.94" x2="2.54" y2="33.02" width="0.1524" layer="91"/>
<wire x1="-2.54" y1="22.86" x2="-2.54" y2="23.114" width="0.1524" layer="91"/>
<wire x1="-2.54" y1="23.114" x2="-2.54" y2="27.94" width="0.1524" layer="91"/>
<wire x1="-2.54" y1="27.94" x2="2.54" y2="27.94" width="0.1524" layer="91"/>
<junction x="-2.54" y="27.94"/>
<junction x="2.54" y="27.94"/>
<pinref part="IC1" gate="G$1" pin="VS@1"/>
<junction x="2.54" y="23.114"/>
<pinref part="IC1" gate="G$1" pin="VS@2"/>
<junction x="-2.54" y="23.114"/>
</segment>
</net>
<net name="ST" class="0">
<segment>
<wire x1="-45.72" y1="-40.64" x2="-33.02" y2="-40.64" width="0.1524" layer="91"/>
<label x="-33.02" y="-40.64" size="1.778" layer="95" rot="R180"/>
<junction x="-33.02" y="-40.64"/>
<pinref part="JP1" gate="A" pin="1"/>
</segment>
<segment>
<pinref part="IC1" gate="G$1" pin="ST"/>
<wire x1="-22.86" y1="2.54" x2="-27.94" y2="2.54" width="0.1524" layer="91"/>
<junction x="-27.94" y="2.54"/>
<label x="-30.48" y="2.54" size="1.778" layer="95"/>
</segment>
</net>
<net name="ZOUT" class="0">
<segment>
<wire x1="-45.72" y1="-38.1" x2="-33.02" y2="-38.1" width="0.1524" layer="91"/>
<junction x="-33.02" y="-38.1"/>
<label x="-33.02" y="-38.1" size="1.778" layer="95" rot="R180"/>
<pinref part="JP1" gate="A" pin="2"/>
</segment>
<segment>
<pinref part="IC1" gate="G$1" pin="ZOUT"/>
<wire x1="7.62" y1="-22.86" x2="35.56" y2="-22.86" width="0.1524" layer="91"/>
<wire x1="35.56" y1="-22.86" x2="35.56" y2="-32.766" width="0.1524" layer="91"/>
<pinref part="C2" gate="G$1" pin="1"/>
<wire x1="35.56" y1="-32.766" x2="35.56" y2="-33.02" width="0.1524" layer="91"/>
<junction x="35.56" y="-32.766"/>
<wire x1="35.56" y1="-22.86" x2="40.64" y2="-22.86" width="0.1524" layer="91"/>
<junction x="35.56" y="-22.86"/>
<junction x="40.64" y="-22.86"/>
<label x="7.62" y="-22.86" size="1.778" layer="95"/>
<label x="38.1" y="-22.86" size="1.778" layer="95"/>
</segment>
</net>
<net name="YOUT" class="0">
<segment>
<wire x1="-45.72" y1="-35.56" x2="-33.02" y2="-35.56" width="0.1524" layer="91"/>
<junction x="-33.02" y="-35.56"/>
<label x="-33.02" y="-35.56" size="1.778" layer="95" rot="R180"/>
<pinref part="JP1" gate="A" pin="3"/>
</segment>
<segment>
<pinref part="IC1" gate="G$1" pin="YOUT"/>
<pinref part="C3" gate="G$1" pin="2"/>
<wire x1="22.86" y1="-2.54" x2="48.26" y2="-2.54" width="0.1524" layer="91"/>
<wire x1="48.26" y1="-2.54" x2="48.26" y2="-7.62" width="0.1524" layer="91"/>
<wire x1="48.26" y1="-2.54" x2="50.8" y2="-2.54" width="0.1524" layer="91"/>
<junction x="48.26" y="-2.54"/>
<junction x="50.8" y="-2.54"/>
<label x="22.86" y="-2.54" size="1.778" layer="95"/>
<label x="50.8" y="-2.54" size="1.778" layer="95"/>
</segment>
</net>
<net name="XOUT" class="0">
<segment>
<wire x1="-45.72" y1="-33.02" x2="-33.02" y2="-33.02" width="0.1524" layer="91"/>
<junction x="-33.02" y="-33.02"/>
<label x="-33.02" y="-33.02" size="1.778" layer="95" rot="R180"/>
<pinref part="JP1" gate="A" pin="4"/>
</segment>
<segment>
<pinref part="C4" gate="G$1" pin="2"/>
<wire x1="66.04" y1="7.62" x2="66.04" y2="-7.62" width="0.1524" layer="91"/>
<pinref part="IC1" gate="G$1" pin="XOUT"/>
<wire x1="22.86" y1="7.62" x2="66.04" y2="7.62" width="0.1524" layer="91"/>
<label x="22.86" y="7.62" size="1.778" layer="95"/>
<wire x1="66.04" y1="7.62" x2="71.12" y2="7.62" width="0.1524" layer="91"/>
<label x="71.12" y="7.62" size="1.778" layer="95"/>
<junction x="66.04" y="7.62"/>
<junction x="71.12" y="7.62"/>
</segment>
</net>
</nets>
</sheet>
</sheets>
</schematic>
</drawing>
</eagle>
